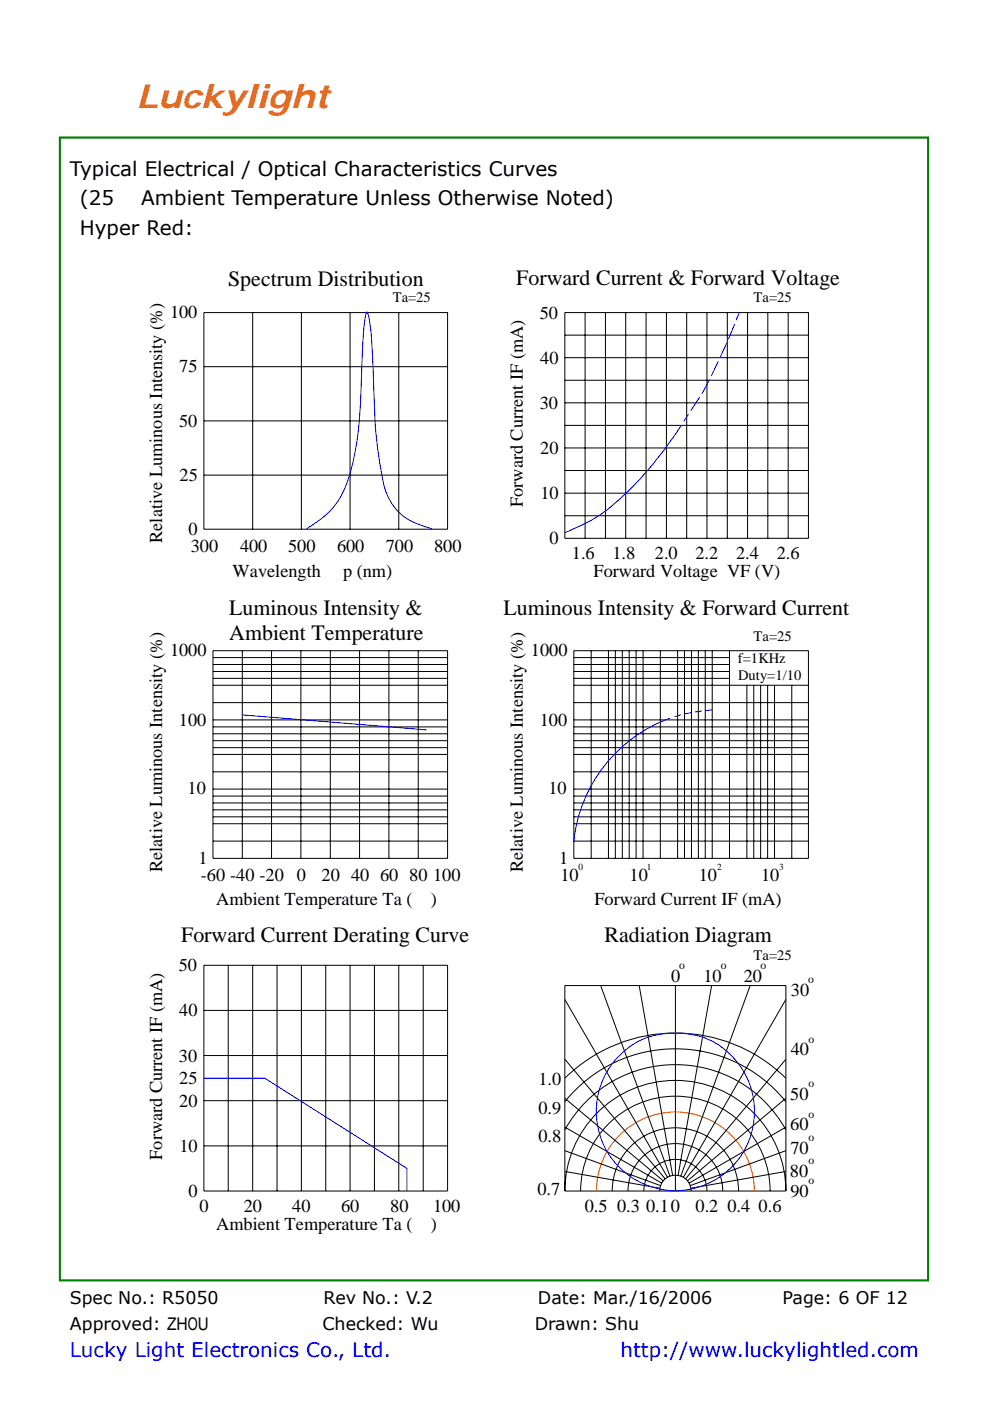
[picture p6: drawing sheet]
<svg xmlns="http://www.w3.org/2000/svg" width="210mm" height="297mm" viewBox="0 0 210 297" stroke-linecap="round" stroke-linejoin="round" font-family="sans-serif">
<path d="M12.7 29.2h184.1v242.3h-184.1z" fill="none" stroke="#008000" stroke-width=".44"/>
<g fill="none" stroke="#000" stroke-width=".21">
<path d="M43.2 66.3h51.7v45.9h-51.7zM43.2 77.7h51.7M53.6 66.3v45.9M63.9 66.3v45.9M74.3 66.3v45.9M84.6 66.3v45.9M119.8 66.3h51.7v47.8h-51.7zM119.8 71.1h51.7M119.8 75.8h51.7M124.1 66.3v47.8M128.4 66.3v47.8M132.7 66.3v47.8"/>
<path d="M137 66.3v47.8M141.4 66.3v47.8M145.6 66.3v47.8M149.9 66.3v47.8M154.3 66.3v47.8M158.6 66.3v47.8M162.9 66.3v47.8M167.2 66.3v47.8M43.2 89.2h51.7M119.8 80.6h51.7M119.8 85.4h51.7M119.8 90.2h51.7"/>
<path d="M119.8 95h51.7M119.8 99.8h51.7M43.2 100.7h51.7M119.8 104.6h51.7M119.8 109.3h51.7M45.2 138h49.7v44h-49.7zM45.2 139.4h49.7M51.4 138v44M57.6 138v44M63.8 138v44M70.1 138v44M76.3 138v44"/>
<path d="M82.5 138v44M88.7 138v44M121.7 138h49.8v44h-49.8zM121.7 139.4h33M125.4 138v44M129.1 138v44M130.5 138v44M132 138v44M133.5 138v44M134.9 138v44M136.4 138v44M140.1 138v44"/>
<path d="M143.7 138v44M145.2 138v44M146.7 138v44M148.1 138v44M149.6 138v44M151.1 138v44M154.7 138v44M45.2 152.6h49.7M45.2 140.9h49.7M45.2 142.4h49.7M45.2 143.8h49.7M45.2 145.3h49.7"/>
<path d="M45.2 149h49.7M45.2 154.1h49.7M45.2 155.6h49.7M45.2 157h49.7M45.2 158.5h49.7M45.2 160h49.7M121.7 152.6h49.8M121.7 140.9h33M121.7 142.4h33M121.7 143.8h33M121.7 145.3h49.8M121.7 149h49.8"/>
<path d="M121.7 154.1h49.8M121.7 155.6h49.8M121.7 157h49.8M121.7 158.5h49.8M121.7 160h49.8M158.4 145.3v36.7M159.9 145.3v36.7M161.3 145.3v36.7M162.8 145.3v36.7M164.3 145.3v36.7M167.9 145.3v36.7M45.2 167.3h49.7"/>
<path d="M45.2 163.6h49.7M45.2 168.8h49.7M45.2 170.2h49.7M45.2 171.7h49.7M45.2 173.2h49.7M45.2 174.6h49.7M45.2 178.3h49.7M121.7 167.3h49.8M121.7 163.6h49.8M121.7 168.8h49.8M121.7 170.2h49.8M121.7 171.7h49.8"/>
<path d="M121.7 173.2h49.8M121.7 174.6h49.8M121.7 178.3h49.8M43.2 204.7h51.7v47.8h-51.7zM43.2 214.2h51.7M48.4 204.7v47.8M53.6 204.7v47.8M58.8 204.7v47.8M63.9 204.7v47.8M69.1 204.7v47.8M74.3 204.7v47.8M79.4 204.7v47.8"/>
<path d="M84.6 204.7v47.8M89.8 204.7v47.8M119.8 211.9l21.8 37.7M127.4 209l14.7 40.4M135.6 209l7.1 40.2M143.3 209v43.5M150.9 209l-7.1 40.2M159.1 209l-14.7 40.4M166.7 211.9l-21.8 37.7M43.2 223.8h51.7M43.2 233.4h51.7M119.8 239.5a26.8 26.8 0 0 1 46.9 0"/>
<path d="M119.8 233.6a30.1 30.1 0 0 1 46.9 0M119.8 228.6a33.5 33.5 0 0 1 46.9 0M119.8 239l20.6 11.8M119.8 232.9l20.9 17.5M119.8 224.6l21.3 25.4M166.7 239l-20.5 11.8M166.7 232.9l-20.9 17.5M166.7 224.6l-21.3 25.4M43.2 243h51.7M119.8 252.5a23.4 23.4 0 0 1 23.4-23.4 23.4 23.4 0 0 1 23.5 23.4M119.8 252.5h46.9M119.8 252.5v-43.5h46.9v43.5"/>
<path d="M119.8 248.4l20.2 3.5M119.8 244l20.3 7.4M123.1 252.5a20.1 20.1 0 0 1 20.1-20.1 20.1 20.1 0 0 1 20.1 20.1M129.9 252.5a13.4 13.4 0 0 1 13.4-13.4 13.4 13.4 0 0 1 13.4 13.4M133.2 252.5a10 10 0 0 1 10-10 10 10 0 0 1 10.1 10M136.6 252.5a6.7 6.7 0 0 1 6.7-6.7 6.7 6.7 0 0 1 6.6 6.7M139.9 252.5a3.3 3.3 0 0 1 3.4-3.3 3.3 3.3 0 0 1 3.3 3.3M166.7 248.4l-20.1 3.5M166.7 244l-20.3 7.4"/>
</g>
<g fill="none" stroke="#00f" stroke-width=".21">
<path d="M152.4 76.6l-1.5 3.1M154.2 72.7l-1.5 3.1M155.8 68.7l-1.3 3.2M156.8 66.3l-.7 1.6M144.5 90.2a68.9 68.9 0 0 1-17.2 19l-2.7 1.5-4.8 2.2M146 87.8l-.9 1.5M148.4 84.2l-1.9 2.9M150.5 80.5l-1.7 3M65 112.1a17.7 17.7 0 0 0 9.3-11.8 76.7 76.7 0 0 0 2.4-20.2l.1-3a49.3 49.3 0 0 1 .9-10.7 .18 .18 0 0 1 .2-.2 .18 .18 0 0 1 .1 .2l.2 .6a122.1 122.1 0 0 1 1.2 17.5 85.8 85.8 0 0 0 2.4 19.5 11.3 11.3 0 0 0 7.7 7.4l2.1 .7M51.4 151.6l39.1 3.1M142.1 152.3a31.2 31.2 0 0 0-20.4 26M144.5 151.6l-1.5 .4"/>
<path d="M146.7 151.1l-1.5 .3M148.9 150.7l-1.5 .3M151.1 150.5l-1.5 .2M43.2 228.6h13l30.1 19.1v4.8M131.4 223.8a16.7 16.7 0 0 1 15.6-4.4 16.7 16.7 0 0 1 11.1 24 16.8 16.8 0 0 1-24.8 5.8 16.8 16.8 0 0 1-1.9-25.4z"/>
</g>
<path d="M126.5 252.5a16.8 16.8 0 0 1 16.7-16.7 16.8 16.8 0 0 1 16.8 16.7" fill="none" stroke="#f00" stroke-width=".21"/>
<text font-size="7" fill="#ff6500" x="29" y="22.9">Luckylight</text>
<g font-size="4.6">
<text x="48.4" y="60.6">Spectrum Distribution</text>
<text x="109.5" y="60.4">Forward Current &amp; Forward Voltage</text>
<text x="48.6" y="130.3">Luminous Intensity &amp;</text>
<text x="106.8" y="130.3">Luminous Intensity &amp; Forward Current</text>
<text x="48.6" y="135.7">Ambient Temperature</text>
<text x="38.4" y="199.7">Forward Current Derating Curve</text>
<text x="128.2" y="199.7">Radiation Diagram</text>
</g>
<g font-size="4.2">
<text x="14.8" y="37.2">Typical Electrical / Optical Characteristics Curves</text>
<text x="16.9" y="43.4">(25</text>
<text x="30" y="43.4">Ambient Temperature Unless Otherwise Noted)</text>
<text x="16.9" y="49.9">Hyper Red:</text>
</g>
<g font-size="4.2" fill="#00f">
<text x="14.8" y="287.7">Lucky Light Electronics Co., Ltd.</text>
<text x="131.6" y="287.7">http://www.luckylightled.com</text>
</g>
<g font-size="3.9">
<text x="36.1" y="67.5">100</text>
<text x="114.5" y="67.5">50</text>
<text x="114.6" y="77.1">40</text>
<text x="38" y="79">75</text>
<text x="114.5" y="86.7">30</text>
<text x="38" y="90.4">50</text>
<text x="38.1" y="101.9">25</text>
<text x="114.6" y="96.3">20</text>
<text x="110.9" y="107.5" transform="rotate(-90 110.9 107.5)">Forward Current IF (mA)</text>
<text x="114.6" y="105.8">10</text>
<text x="40" y="113.4">0</text>
<text x="34.4" y="115.1" transform="rotate(-90 34.4 115.1)">Relative Luminous Intensity (%)</text>
<text x="40.5" y="117.1">300</text>
<text x="50.9" y="117.1">400</text>
<text x="61.1" y="117.1">500</text>
<text x="71.5" y="117.1">600</text>
<text x="81.8" y="117.1">700</text>
<text x="92.1" y="117.1">800</text>
<text x="116.5" y="115.4">0</text>
<text x="121.3" y="118.5">1.6</text>
<text x="129.9" y="118.5">1.8</text>
<text x="138.9" y="118.5">2.0</text>
<text x="147.5" y="118.5">2.2</text>
<text x="156.1" y="118.5">2.4</text>
<text x="164.7" y="118.5">2.6</text>
<text x="49.3" y="122.4">Wavelength</text>
<text x="72.8" y="122.4">p (nm)</text>
<text x="125.9" y="122.4">Forward Voltage VF (V)</text>
<text x="36.1" y="139.2">1000</text>
<text x="112.6" y="139.2">1000</text>
<text x="37.9" y="154">100</text>
<text x="114.5" y="154">100</text>
<text x="39.8" y="168.4">10</text>
<text x="116.4" y="168.4">10</text>
<text x="34.4" y="184.9" transform="rotate(-90 34.4 184.9)">Relative Luminous Intensity (%)</text>
<text x="42.1" y="183.2">1</text>
<text x="110.9" y="184.9" transform="rotate(-90 110.9 184.9)">Relative Luminous Intensity (%)</text>
<text x="118.6" y="183.2">1</text>
<text x="42.6" y="186.8">-60 -40 -20</text>
<text x="45.8" y="192">Ambient Temperature Ta (</text>
<text x="63" y="186.8">0</text>
<text x="68.2" y="186.8">20 40 60 80 100</text>
<text x="91.4" y="192">)</text>
<text x="118.9" y="186.8">10</text>
<text x="126.1" y="191.8">Forward Current IF (mA)</text>
<text x="133.5" y="186.8">10</text>
<text x="148.2" y="186.8">10</text>
<text x="161.4" y="186.8">10</text>
<text x="37.9" y="205.9">50</text>
<text x="142.3" y="208.1">0</text>
<text x="149.2" y="208.1">10</text>
<text x="157.8" y="208.1">20</text>
<text x="38" y="215.5">40</text>
<text x="167.7" y="211.1">30</text>
<text x="38" y="225.1">30</text>
<text x="167.7" y="223.8">40</text>
<text x="38" y="229.9">25</text>
<text x="114.2" y="230.1">1.0</text>
<text x="167.6" y="233.2">50</text>
<text x="38" y="234.7">20</text>
<text x="114.2" y="236.1">0.9</text>
<text x="167.6" y="239.6">60</text>
<text x="34.4" y="245.9" transform="rotate(-90 34.4 245.9)">Forward Current IF (mA)</text>
<text x="38.1" y="244.2">10</text>
<text x="114.2" y="242.1">0.8</text>
<text x="167.6" y="244.6">70</text>
<text x="167.6" y="249.5">80</text>
<text x="40" y="253.8">0</text>
<text x="42.3" y="256.9">0</text>
<text x="51.7" y="256.9">20</text>
<text x="62" y="256.9">40</text>
<text x="72.4" y="256.9">60</text>
<text x="82.8" y="256.9">80</text>
<text x="91.8" y="256.9">100</text>
<text x="114" y="253.3">0.7</text>
<text x="124" y="256.9">0.5</text>
<text x="130.9" y="256.9">0.3</text>
<text x="137" y="256.9">0.10</text>
<text x="147.5" y="256.9">0.2 0.4 0.6</text>
<text x="167.6" y="253.7">90</text>
<text x="45.8" y="260.9">Ambient Temperature Ta (</text>
<text x="91.4" y="260.9">)</text>
</g>
<g font-size="3.7">
<text x="14.8" y="276.4">Spec No.: R5050</text>
<text x="68.6" y="276.4">Rev No.: V.2</text>
<text x="114.1" y="276.4">Date: Mar./16/2006</text>
<text x="165.9" y="276.4">Page: 6 OF 12</text>
<text x="14.8" y="282.1">Approved: ZHOU</text>
<text x="68.4" y="282.1">Checked: Wu</text>
<text x="113.4" y="282.1">Drawn: Shu</text>
</g>
<g font-size="3.1">
<text x="83.3" y="64.1">Ta=25</text>
<text x="159.9" y="64.1">Ta=25</text>
<text x="159.9" y="135.9">Ta=25</text>
<text x="156.5" y="140.6">f=1KHz</text>
<text x="156.6" y="144.1">Duty=1/10</text>
<text x="159.9" y="203.4">Ta=25</text>
</g>
<g font-size="2.5">
<text x="144.1" y="205.5">o</text>
<text x="152.9" y="205.5">o</text>
<text x="161.3" y="205.5">o</text>
<text x="171.4" y="208.4">o</text>
<text x="171.4" y="221.1">o</text>
<text x="171.4" y="230.5">o</text>
<text x="171.4" y="237">o</text>
<text x="171.4" y="242">o</text>
<text x="171.4" y="246.8">o</text>
<text x="171.4" y="251.1">o</text>
</g>
<g font-size="2">
<text x="122.7" y="184.5">0</text>
<text x="137.2" y="184.5">1</text>
<text x="152.1" y="184.5">2</text>
<text x="165.3" y="184.5">3</text>
</g>
</svg>
